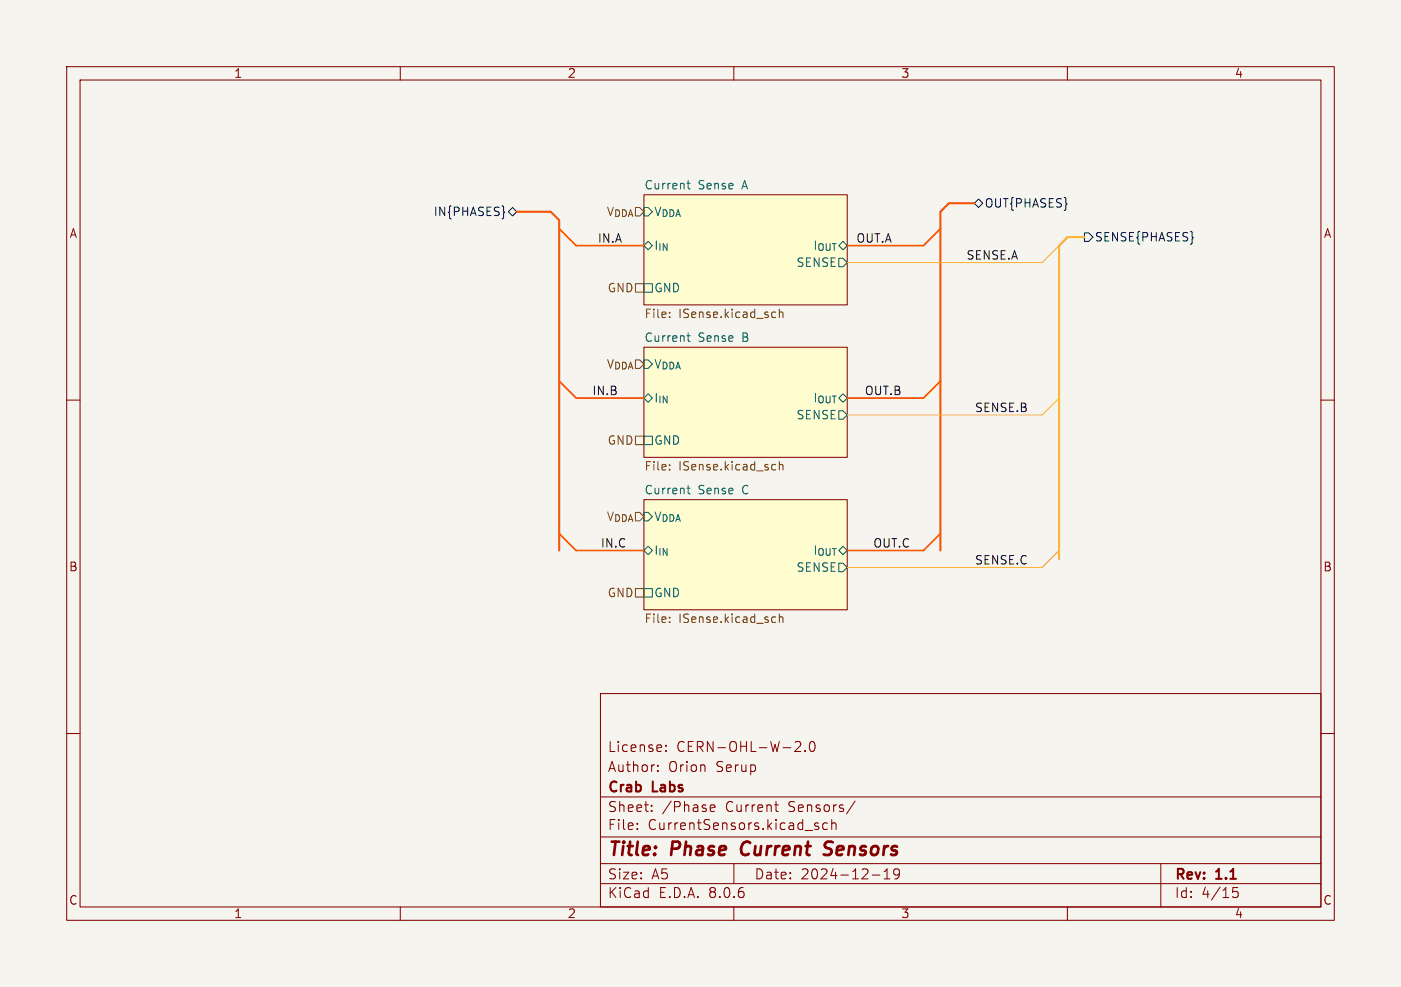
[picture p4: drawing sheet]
<svg xmlns="http://www.w3.org/2000/svg" width="210mm" height="148mm" viewBox="0 0 210 148" stroke-linecap="round" stroke-linejoin="round" font-family="sans-serif">
<path d="M0 0h210v148h-210z" fill="#f5f4ef" stroke="#f5f4ef" stroke-width=".15"/>
<g fill="none" stroke="#840000" stroke-width=".15">
<path d="M10 10h190v128h-190zM12 12h186v124h-186zM60 10v2M110 10v2M160 10v2M96.5 29.2h30.5v16.5h-30.5zM10 60h2M96.5 52.1h30.5v16.5h-30.5zM198 60h2M96.5 74.9h30.5v16.5h-30.5zM10 110h2M90 104h108v32h-108z"/>
<path d="M90 119.5h108M98.6 115.5v.2M98.6 114.8v.1M99.8 112.5v.2M99.8 111.8v.1M119.2 111.3l.2-.1 .5 .1a.41 .41 0 0 1 .1 .5l-.9 .9h.9M120.7 112.5v.2M121.5 111.3l.3-.1a.94 .94 0 0 1 0 1.5h-.1a1 1 0 0 1-.2-1.4zM198 110h2M60 136v2M90 132.5h108M90 129.5h108"/>
<path d="M90 125.5h108M95.5 124.2v.2M95.5 123.5v.1M97.7 121.5v.2M97.7 120.8v.1M106.5 121.2l.7-.2-.1-.2-.4-.1-.2 .2v.7h.6M110 136v2M110 129.5v3M116.1 120.7h.6M116.4 121.6l.3 .1M122.2 123.8l.5 .2 .1 .2-.3 .2-.4-.1M122.2 123.5h.5"/>
<path d="M124 123.5l-.4-.1-.3 .3v.4l.2 .2h.5M124.7 123.5a.37 .37 0 0 1 .6 .1v.8M124.7 122.9v1.5M128.2 120.1l-1.3 1.9M130.8 131.2h1.1M132.5 131.8h.9M132.5 130.7l.5-.4v1.5M134.8 130.9l-.3 .3h-.2l-.3-.3v-.3l.1-.2 .4-.1 .3 .1a.99 .99 0 0 1-.4 1.4h-.3M160 136v2M174 129.5v6.5M185.5 133.1h-.7v.7l.2-.1h.5l.1 .2-.1 .5-.2 .2h-.3l-.2-.2"/>
</g>
<path d="M111.4 126.5a1.27 1.27 0 0 0 0 1.6M124.5 128a.85 .85 0 0 1-1 .1M124.6 126.2h-.5a.49 .49 0 0 0-.5 .4 .49 .49 0 0 0 .4 .6l.5 .2" fill="none" stroke="#840000" stroke-width=".4"/>
<g fill="#fffdcf" stroke="#fffdcf" stroke-width=".15">
<path d="M96.5 74.9h30.5v16.5h-30.5z"/>
<path d="M96.5 29.2h30.5v16.5h-30.5z"/>
<path d="M96.5 52.1h30.5v16.5h-30.5z"/>
</g>
<g fill="none" stroke="#006464" stroke-width=".15">
<path d="M97.2 36.2l.6 .6-.6 .7-.7-.7zM103 27.5h.5M103.2 27.1v1.1l.3 .1M125.7 38.7h.7l.6 .7-.6 .6h-.7zM96.5 42.5h1.3v1.3h-1.3zM97.2 59.1l.6 .6-.6 .6-.7-.6zM103 50.3h.5M103.2 49.9v1.1l.3 .2M96.5 65.4h1.3v1.3h-1.3zM103 73.2h.5M103.2 72.8v1.1l.3 .2M125.7 61.6h.7l.6 .6-.6 .7h-.7z"/>
<path d="M96.5 88.3h1.3v1.2h-1.3zM96.5 82.6l.7-.7 .6 .7-.6 .6zM125.7 84.5h.7l.6 .6-.6 .6h-.7z"/>
</g>
<g fill="none" stroke="#725600" stroke-width=".15">
<path d="M95.2 42.5h1.3v1.3h-1.3zM100.4 46.8v.2M100.4 47.5v.1M115.9 46.8h.4M116.3 47.6h-.4M116.8 46.4v1.2M116.8 46.9l.2-.1h.3l.1 .8M95.2 65.4h1.3v1.3h-1.3zM100.4 69.7v.1M100.4 70.4v.1M115.9 69.6l.4 .1M116.3 70.4l-.4 .1"/>
<path d="M116.8 69.2v1.3M116.8 69.8l.2-.2 .3 .1 .1 .8M95.2 88.3h1.3v1.2h-1.3zM100.4 93.2v.1M100.4 92.6v.1M115.9 92.5l.4 .1M116.3 93.3h-.4M116.8 92.6l.2-.1 .3 .1 .1 .7M116.8 92.1v1.2"/>
</g>
<path d="M75.5 31.8h.2l-.2 .1M76.2 31.8l.6-.7 .7 .7-.7 .6zM146 30.5l.7-.7 .6 .7-.6 .6zM162.6 34.9h.6l.6 .7-.6 .6h-.6z" fill="none" stroke="#000084" stroke-width=".15"/>
<path d="M77.5 31.8h5l1.3 1.2v49.6M146 30.5h-3.8l-1.2 1.3v50.8" fill="none" stroke="#f50" stroke-width=".3"/>
<path d="M162.6 35.6h-2.6l-1.3 1.2v47" fill="none" stroke="#ffb334" stroke-width=".3"/>
<path d="M158.7 36.8l-2.5 2.6h-29.2M158.7 59.7l-2.5 2.5h-29.2M158.7 82.6l-2.5 2.5h-29.2" fill="none" stroke="#ffb334" stroke-width=".15"/>
<path d="M83.8 34.3l2.6 2.5h10.1M141 34.3l-2.6 2.5h-11.4M83.8 57.2l2.6 2.5h10.1M141 57.2l-2.6 2.5h-11.4M83.8 80l2.6 2.6h10.1M141 80l-2.6 2.6h-11.4" fill="none" stroke="#f50" stroke-width=".25"/>
<g font-size="2.8" fill="#840000">
<text x="91" y="128.9">Title:</text>
<text x="100.7" y="128.9">Phase</text>
<text x="111.9" y="128.9">Current</text>
<text x="125.2" y="128.9">Sensors</text>
</g>
<g font-size="2.1" fill="#840000">
<text x="91" y="113">License:</text>
<text x="101.4" y="113">CERN-OHL-W-2.0</text>
<text x="91" y="119.2">Crab</text>
<text x="91" y="116">Author:</text>
<text x="97.9" y="119.2">Labs</text>
<text x="100.2" y="116">Orion</text>
<text x="107.4" y="116">Serup</text>
<text x="91" y="124.7">File:</text>
<text x="91" y="122">Sheet:</text>
<text x="97.1" y="124.7">CurrentSensors.kicad_sch</text>
<text x="99.2" y="122">/Phase</text>
<text x="108.8" y="122">Current</text>
<text x="118.3" y="122">Sensors/</text>
<text x="91" y="134.9">KiCad</text>
<text x="91" y="132.1">Size:</text>
<text x="97.7" y="132.1">A5</text>
<text x="98.7" y="134.9">E.D.A.</text>
<text x="106.3" y="134.9">8.0.6</text>
<text x="113" y="132.1">Date:</text>
<text x="120" y="132.1">2024-12-19</text>
<text x="176" y="132.3">Rev:</text>
<text x="176" y="134.9">Id:</text>
<text x="180.1" y="134.9">4/15</text>
<text x="182.4" y="132.3">1.1</text>
</g>
<g font-size="1.8" fill="#840000">
<text x="35" y="11.9">1</text>
<text x="85" y="11.9">2</text>
<text x="135" y="11.9">3</text>
<text x="185" y="11.9">4</text>
<text x="10.3" y="35.9">A</text>
<text x="198.4" y="35.9">A</text>
<text x="10.3" y="85.9">B</text>
<text x="198.3" y="85.9">B</text>
<text x="10.3" y="135.9">C</text>
<text x="35" y="137.9">1</text>
<text x="85" y="137.9">2</text>
<text x="135" y="137.9">3</text>
<text x="185" y="137.9">4</text>
<text x="198.3" y="135.9">C</text>
</g>
<g font-size="1.8" fill="#006464">
<text x="96.5" y="28.5">Current</text>
<text x="104.6" y="28.5">Sense</text>
<text x="111.4" y="28.5">A</text>
<text x="98" y="37.7">I_{IN}</text>
<text x="119.3" y="40.2">SENSE</text>
<text x="121.8" y="37.7">I_{OUT}</text>
<text x="98" y="44">GND</text>
<text x="96.5" y="51.4">Current</text>
<text x="104.6" y="51.4">Sense</text>
<text x="111.4" y="51.4">B</text>
<text x="98" y="60.6">I_{IN}</text>
<text x="119.3" y="63.1">SENSE</text>
<text x="121.8" y="60.6">I_{OUT}</text>
<text x="98" y="66.9">GND</text>
<text x="96.5" y="74.2">Current</text>
<text x="104.6" y="74.2">Sense</text>
<text x="111.4" y="74.2">C</text>
<text x="98" y="83.4">I_{IN}</text>
<text x="121.8" y="83.4">I_{OUT}</text>
<text x="98" y="89.8">GND</text>
<text x="119.3" y="86">SENSE</text>
</g>
<g font-size="1.8" fill="#000084">
<text x="64.9" y="32.6">IN{PHASES}</text>
<text x="147.5" y="31.3">OUT{PHASES}</text>
<text x="164" y="36.4">SENSE{PHASES}</text>
</g>
<g font-size="1.8" fill="#725600">
<text x="90.8" y="32.6">V_{DDA}V_{DDA}</text>
<text x="91" y="44">GND</text>
<text x="96.5" y="48">File:</text>
<text x="101.7" y="48">ISense.kicad_sch</text>
<text x="90.8" y="55.5">V_{DDA}V_{DDA}</text>
<text x="91" y="66.9">GND</text>
<text x="96.5" y="70.9">File:</text>
<text x="101.7" y="70.9">ISense.kicad_sch</text>
<text x="90.8" y="78.3">V_{DDA}V_{DDA}</text>
<text x="91" y="89.8">GND</text>
<text x="96.5" y="93.8">File:</text>
<text x="101.7" y="93.8">ISense.kicad_sch</text>
</g>
<g font-size="1.8" fill="#0f0f0f">
<text x="89.5" y="36.5">IN.A</text>
<text x="128.3" y="36.5">OUT.A</text>
<text x="144.8" y="39">SENSE.A</text>
<text x="88.7" y="59.3">IN.B</text>
<text x="129.5" y="59.3">OUT.B</text>
<text x="146" y="61.9">SENSE.B</text>
<text x="90" y="82.2">IN.C</text>
<text x="130.8" y="82.2">OUT.C</text>
<text x="146" y="84.7">SENSE.C</text>
</g>
</svg>
